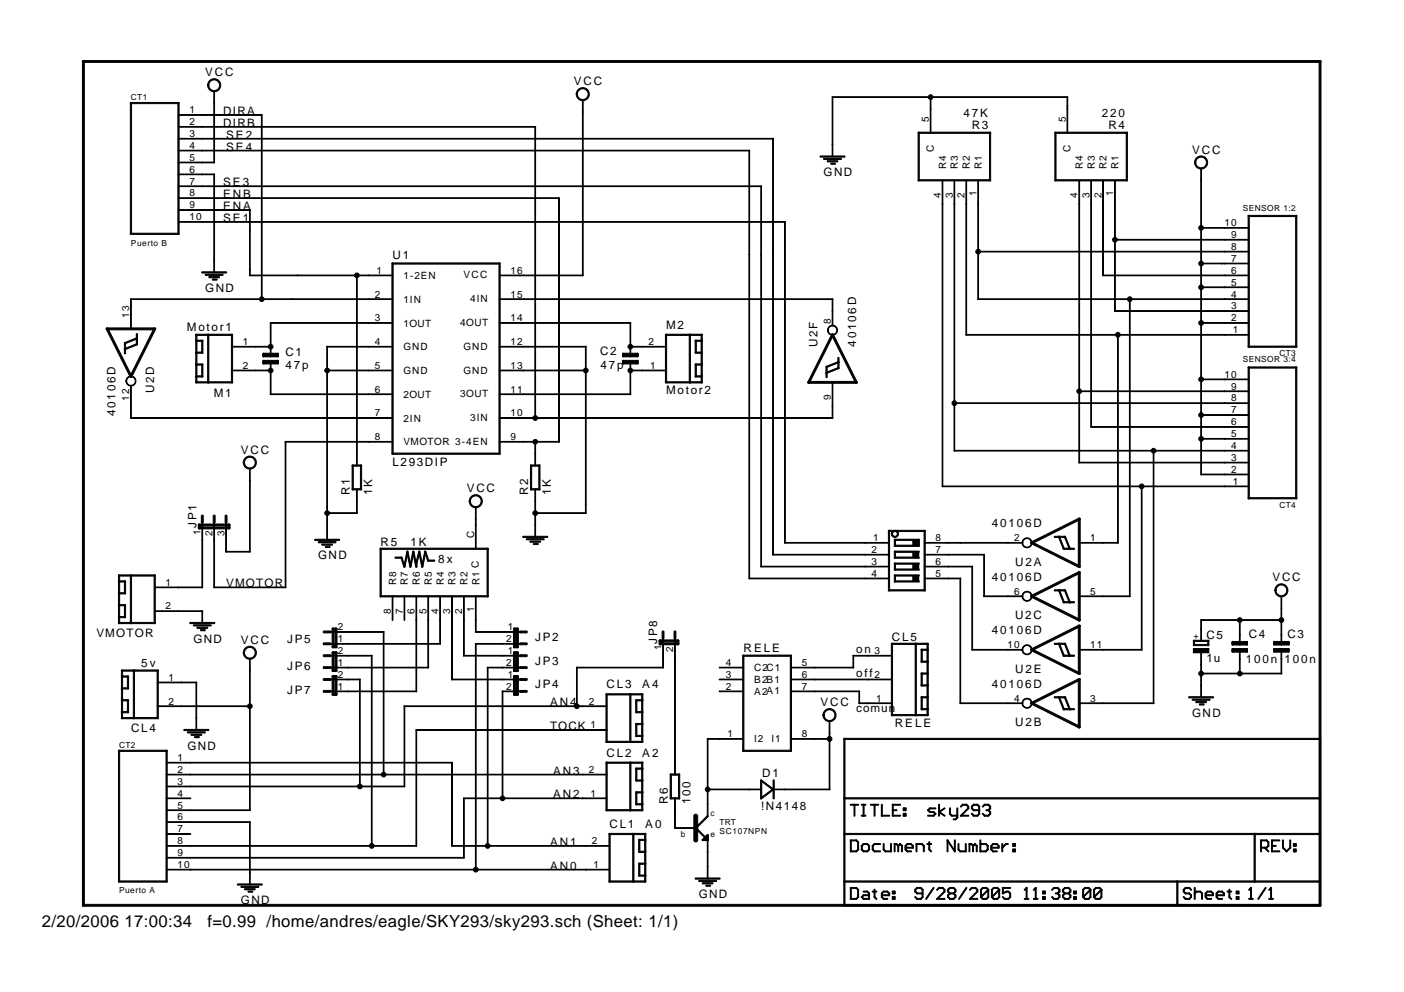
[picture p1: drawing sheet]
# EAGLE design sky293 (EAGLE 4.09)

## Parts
C1  47p  CON-MUL5  [C5]
C2  47p  CON-MUL5  [C5]
C3  100n  CON-MUL5  [C5]
C4  100n  CON-MUL5  [C5]
C5  1u  CPOL-EUTT2D6  [TT2D6]
CL1  A0  CLEMA2P  [C2P]
CL2  A2  CLEMA2P  [C2P]
CL3  A4  CLEMA2P  [C2P]
CL4  5v  CLEMA2P  [C2P]
CL5  RELE  CLEMA3P  [C3P]
CT1  Puerto B  CTCONA  [CTCON]
CT2  Puerto A  CTCONA  [CTCON]
CT3  SENSOR 1:2  CTCONA  [CTCON]
CT4  SENSOR 3:4  CTCONA  [CTCON]
D1  !N4148  1N4148  [DIODO]
JP1  JUMPER3R  [JP3R]
JP2  JUMPER2JPR2  [JPR2]
JP3  JUMPER2JPR2  [JPR2]
JP4  JUMPER2JPR2  [JPR2]
JP5  JUMPER2JPR2  [JPR2]
JP6  JUMPER2JPR2  [JPR2]
JP7  JUMPER2JPR2  [JPR2]
JP8  JUMPER2R  [JP2]
M1  Motor1  CLEMA2P  [C2P]
M2  Motor2  CLEMA2P  [C2P]
R1  1K  RESISTENCIA10  [R207/10]
R2  1K  RESISTENCIA10  [R207/10]
R3  47K  ARRAY4  [ARRAY4]
R4  220  ARRAY4  [ARRAY4]
R5  4K7  ARRAY8  [RED8]
R6  100  RESISTENCIA10  [R207/10]
RELE  RELE  [RELE]
TRT  SC107NPN  [TRT-NPN]
U1  L293DIP  [DIL16]
U2  40106D  [DIL14]
U$1  SWITCH4  [SWITCH4]
VMOTOR  CLEMA2P  [C2P]

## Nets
AN0: CL1.1 CT2.10 JP2.2
AN1: CL1.2 CT2.1 JP3.2
AN2: CL2.1 CT2.9 JP4.2
AN3: CL2.2 CT2.2 JP5.2
AN4: CL3.2 CT2.3 JP7.2 JP8.1
DIRA: CT1.1 U1.2(1IN) U2.13(D:I)
DIRB: CT1.2 U1.10(3IN) U2.9(F:I)
ENA: CT1.9 R1.2 U1.1(1-2EN)
ENB: CT1.8 R2.2 U1.9(3-4EN)
GND: C3.1 C4.1 C5.- CL4.1 CT1.6 CT2.6 R1.1 R2.1 R3.5(C) R4.5(C) TRT.E U1.4(GND) U1.5(GND) U1.12(GND) U1.13(GND) VMOTOR.2
N$1: C1.2 M1.1 U1.3(1OUT)
N$2: C1.1 M1.2 U1.6(2OUT)
N$3: C2.2 M2.2 U1.14(4OUT)
N$4: CT3.3 CT3.9 R4.1(R1)
N$5: U2.2(A:O) U$1.8
N$6: U1.7(2IN) U2.12(D:O)
N$7: CT3.6 R4.2(R2)
N$8: U1.15(4IN) U2.8(F:O)
N$9: C2.1 M2.1 U1.11(3OUT)
N$10: JP2.1 R5.1(R1)
N$11: U2.6(C:O) U$1.7
N$12: CT4.3 CT4.9 R4.4(R4)
N$13: U2.10(E:O) U$1.6
N$14: JP1.1 VMOTOR.1
N$15: JP3.1 R5.2(R2)
N$16: U2.4(B:O) U$1.5
N$17: JP4.1 R5.3(R3)
N$18: CT4.6 R4.3(R3)
N$19: CT3.4 CT3.8 R3.1(R1) U2.5(C:I)
N$20: JP5.1 R5.4(R4)
N$21: JP6.1 R5.5(R5)
N$22: CT3.1 R3.2(R2) U2.1(A:I)
N$23: JP7.1 R5.6(R6)
N$24: R6.1 TRT.B
N$25: CL5.3 RELE.5(C1)
N$26: CT4.4 CT4.8 R3.3(R3) U2.3(B:I)
N$27: CL5.2 RELE.6(B1)
N$28: CT4.1 R3.4(R4) U2.11(E:I)
N$29: CL5.1 RELE.7(A1)
N$30: JP8.2 R6.2
N$31: D1.A RELE.1(I2) TRT.C
SE1: CT1.10 U$1.1
SE2: CT1.3 U$1.2
SE3: CT1.7 U$1.3
SE4: CT1.4 U$1.4
TOCK: CL3.1 CT2.8 JP6.2
VCC: C3.2 C4.2 C5.+ CL4.2 CT1.5 CT2.5 CT3.2 CT3.5 CT3.7 CT3.10 CT4.2 CT4.5 CT4.7 CT4.10 D1.K(C) JP1.3 R5.C RELE.8(I1) U1.16(VCC)
VMOTOR: JP1.2 U1.8(VMOTOR)
Unconnected: CT2.4 CT2.7 R5.7(R7) R5.8(R8) RELE.2(A2) RELE.3(B2) RELE.4(C2)

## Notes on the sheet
- R5 | 1K
- on
- off
- comun

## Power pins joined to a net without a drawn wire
GND: U2.7(P:GND)
VCC: U2.14(P:VCC)
